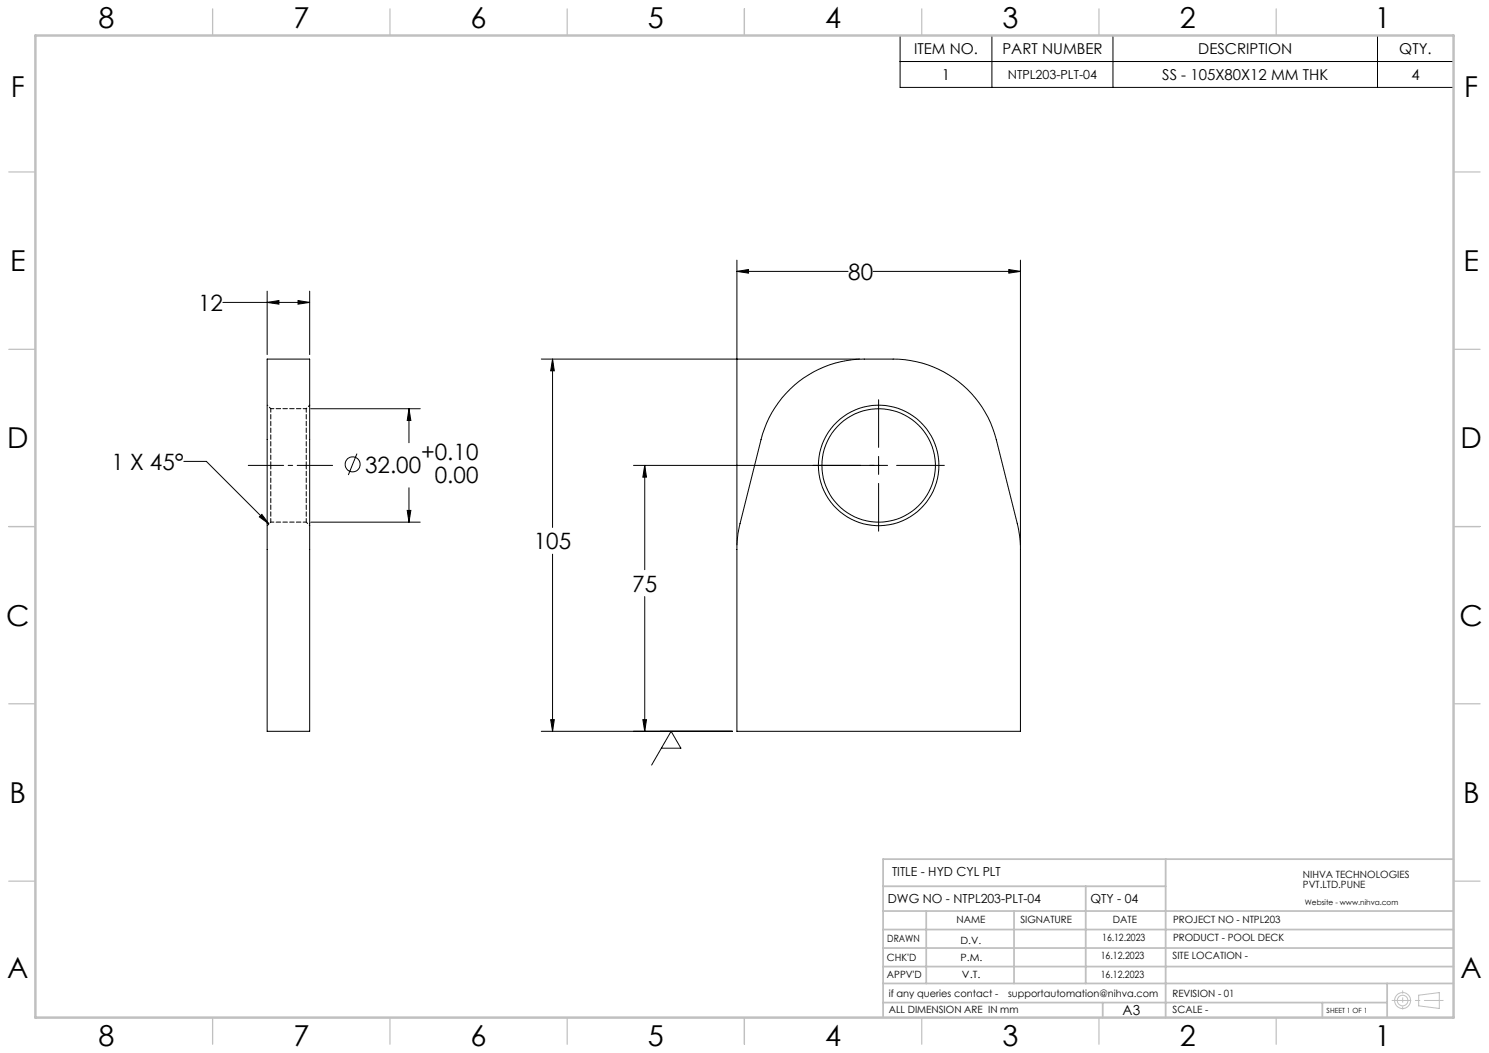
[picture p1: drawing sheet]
<svg xmlns="http://www.w3.org/2000/svg" width="420mm" height="297mm" viewBox="0 0 420 297" stroke-linecap="round" stroke-linejoin="round" font-family="sans-serif">
<g fill="none" stroke="#000" stroke-width=".28">
<path d="M253.9 10h156.1v14.7h-156.1zM253.9 17.4h156.1M279.8 10v14.7M313.9 10v14.7M388.5 10v14.7M207.9 73.4v80.3M207.9 76.5h31.3M207.9 76.5l3.2-.5v1zM246.3 76.5h41.5M284.6 76l3.2 .5-3.2 .5zM287.8 73.4v80.3M62.9 85.3h24.4"/>
<path d="M75.4 82.1v17.9M75.4 85.3l3.3-.5v1zM84.1 84.8l3.2 .5-3.2 .5zM87.3 82.1v17.9M75.4 101.3h11.9v105h-11.9zM87.6 115.3h30.9M115.4 115.3v9.6M115.4 115.3l.5 3.3h-1zM152.7 101.3h89.8M155.9 101.3v47.5M155.9 101.3l.5 3.3h-1.1zM222.8 109.8a30 30 0 0 1 21-8.5 57.5 57.5 0 0 1 13.1 .4 30 30 0 0 1 24.1 22.3l5.9 23.7a29 29 0 0 1 .9 7.3v51.3h-79.9v-51.3a29 29 0 0 1 .8-7.3l6-23.7a29.6 29.6 0 0 1 8.1-14.2z"/>
<path d="M247.8 112.7v13.5M51.9 130.1h6.3l17.6 17.7M100.7 127.9l-2.5 6.1M115.4 137.6v9.7M178.7 131.3h71.7M181.9 131.3v29.4M181.9 131.3l.5 3.3h-1.1zM247.8 128.7v5.1M247.8 136.3v13.5M252.9 131.3h13.5M73.2 145.8l.7-.7 1.9 2.7zM87.6 147.3h30.9"/>
<path d="M114.9 144h1l-.5 3.3zM155.9 156.3v50M181.9 168.3v38M152.7 206.3h53.9M155.3 203h1.1l-.5 3.3zM181.3 203h1.1l-.5 3.3zM186.5 211h5.6l-2.8-4.7-5.5 9.5"/>
<circle cx="99.5" cy="131" r="2.13"/>
<circle cx="247.8" cy="131.3" r="17"/>
<circle cx="247.8" cy="131.3" r="16"/>
</g>
<g fill="none" stroke="#c0c0c0" stroke-width=".28">
<path d="M400.2 280.7l5.8-.7v4.4l-5.8-.7z"/>
<circle cx="395.6" cy="282.2" r="2.26"/>
<circle cx="395.6" cy="282.2" r="1.49"/>
</g>
<path d="M70 131.3h23.8" fill="none" stroke="#000" stroke-width=".28" stroke-dasharray="15.2 1.3 1.3 1.3" stroke-dashoffset="5.3"/>
<path d="M392.7 282.2h14.4" fill="none" stroke="#c0c0c0" stroke-width=".28" stroke-dasharray="15.2 1.3 1.3 1.3" stroke-dashoffset="9.9"/>
<path d="M395.7 279.5v5.1" fill="none" stroke="#c0c0c0" stroke-width=".28" stroke-dasharray="15.2 1.3 1.3 1.3" stroke-dashoffset="14.6"/>
<g fill="none" stroke="#c0c0c0" stroke-width=".35">
<path d="M60 2.5v7.5M110 2.5v7.5M160 2.5v7.5M210 2.5v7.5M260 2.5v7.5M310 2.5v7.5M360 2.5v7.5M2.5 48.5h7.5M410 48.5h7.5M2.5 98.5h7.5M410 98.5h7.5M2.5 148.5h7.5"/>
<path d="M410 148.5h7.5M2.5 198.5h7.5M410 198.5h7.5M2.5 248.5h7.5M410 248.5h7.5M60 287v7.5M110 287v7.5M160 287v7.5M210 287v7.5M260 287v7.5M310 287v7.5M360 287v7.5"/>
</g>
<g fill="none" stroke="#c0c0c0" stroke-width=".5">
<path d="M249.1 257h160.9M249.1 250h79.7M261.3 257v20.4M286 257v20.4M306.2 250v27.4M328.8 242.3v44.7M410 242.3h-160.9v44.7M249.1 272.6h160.9M249.1 267.4h160.9M249.1 262.2h160.9M249.1 277.4h160.9M391.3 277.4v9.6"/>
<path d="M249.1 282.8h142.2M311 282.8v4.2M373 282.8v4.2"/>
</g>
<path d="M10 10h400v277h-400z" fill="none" stroke="#c0c0c0" stroke-width=".7"/>
<path d="M155.3 203h1.1l-.5 3.3zM155.9 101.3l.5 3.3h-1.1zM207.9 76.5l3.2-.5v1zM284.6 76l3.2 .5-3.2 .5zM181.9 131.3l.5 3.3h-1.1zM181.3 203h1.1l-.5 3.3zM75.4 85.3l3.3-.5v1zM84.1 84.8l3.2 .5-3.2 .5zM115.4 115.3l.5 3.3h-1zM114.9 144h1l-.5 3.3zM73.2 145.8l.7-.7 1.9 2.7z" fill="#000"/>
<path d="M86.4 115.3v16M76.4 131.3v-16M86.4 131.3v16M76.4 147.3v-16" fill="none" stroke="#000" stroke-width=".28" stroke-dasharray="1.3 .6" stroke-dashoffset=".3"/>
<path d="M76.4 115.3l-1-1M87.4 114.3l-1 1M75.4 148.3l1-1M86.4 147.3l1 1" fill="none" stroke="#000" stroke-width=".28" stroke-dasharray="1.3 .6" stroke-dashoffset=".7"/>
<path d="M86.4 115.3h-10M76.4 147.3h10" fill="none" stroke="#000" stroke-width=".28" stroke-dasharray="1.3 .6" stroke-dashoffset=".4"/>
<g font-size="8.1">
<text x="27.8" y="8">8</text>
<text x="82.8" y="8">7</text>
<text x="132.8" y="8">6</text>
<text x="182.8" y="8">5</text>
<text x="232.8" y="8">4</text>
<text x="282.8" y="8">3</text>
<text x="332.8" y="8">2</text>
<text x="387.8" y="8">1</text>
<text x="3" y="27.2">F</text>
<text x="413" y="27.2">F</text>
<text x="2.8" y="76.5">E</text>
<text x="412.8" y="76.5">E</text>
<text x="2" y="126.5">D</text>
<text x="412" y="126.5">D</text>
<text x="1.7" y="176.5">C</text>
<text x="411.7" y="176.5">C</text>
<text x="2.7" y="226.5">B</text>
<text x="412.7" y="226.5">B</text>
<text x="2" y="275.7">A</text>
<text x="412" y="275.7">A</text>
<text x="27.8" y="295">8</text>
<text x="82.8" y="295">7</text>
<text x="132.8" y="295">6</text>
<text x="182.8" y="295">5</text>
<text x="232.8" y="295">4</text>
<text x="282.8" y="295">3</text>
<text x="332.8" y="295">2</text>
<text x="387.8" y="295">1</text>
</g>
<g font-size="6.3">
<text x="239.3" y="78.9">80</text>
<text x="55.9" y="87.7">12</text>
<text x="118.8" y="129.8">+0.10</text>
<text x="31.4" y="132.5">1 X 45°</text>
<text x="103" y="133.4">32.00</text>
<text x="122.7" y="136.2">0.00</text>
<text x="150.6" y="154.9">105</text>
<text x="178.3" y="166.9">75</text>
</g>
<g font-size="4.2">
<text x="257.8" y="15.2">ITEM NO.</text>
<text x="282.8" y="15.2">PART NUMBER</text>
<text x="338" y="15.2">DESCRIPTION</text>
<text x="394.7" y="15.2">QTY.</text>
<text x="265.7" y="22.5">1</text>
<text x="327.8" y="22.5">SS - 105X80X12 MM THK</text>
<text x="398.1" y="22.5">4</text>
</g>
<text font-size="3.9" x="316.7" y="286.4">A3</text>
<g font-size="3.5">
<text x="284.3" y="22.4">NTPL203-PLT-04</text>
<text x="251.6" y="247.2">TITLE - HYD CYL PLT</text>
<text x="250.4" y="254.8">DWG NO - NTPL203-PLT-04</text>
<text x="307.6" y="254.8">QTY - 04</text>
</g>
<g font-size="2.8">
<text x="367.5" y="247.7">NIHVA TECHNOLOGIES</text>
<text x="367.5" y="250.5">PVT.LTD.PUNE</text>
<text x="269.8" y="260.4">NAME</text>
<text x="287.8" y="260.4">SIGNATURE</text>
<text x="313.9" y="260.5">DATE</text>
<text x="330.9" y="260.5">PROJECT NO - NTPL203</text>
<text x="250.3" y="265.7">DRAWN</text>
<text x="270.9" y="266.1">D.V.</text>
<text x="310.9" y="265.5">16.12.2023</text>
<text x="330.9" y="265.5">PRODUCT - POOL DECK</text>
<text x="250.2" y="271.1">CHK'D</text>
<text x="250.2" y="275.8">APPV'D</text>
<text x="270.9" y="271.1">P.M.</text>
<text x="271.3" y="275.8">V.T.</text>
<text x="310.5" y="270.6">16.12.2023</text>
<text x="310.5" y="275.8">16.12.2023</text>
<text x="330.7" y="270.6">SITE LOCATION -</text>
<text x="250.7" y="281.1">if any queries contact -</text>
<text x="284.3" y="281.1">supportautomation@nihva.com</text>
<text x="330.7" y="281.1">REVISION - 01</text>
<text x="250.7" y="285.6">ALL DIMENSION ARE IN mm</text>
<text x="330.7" y="285.6">SCALE -</text>
</g>
<text font-size="2.1" x="368.1" y="255.1">Website - www.nihva.com</text>
<text font-size="2" x="374.2" y="285.6">SHEET 1 OF 1</text>
</svg>
